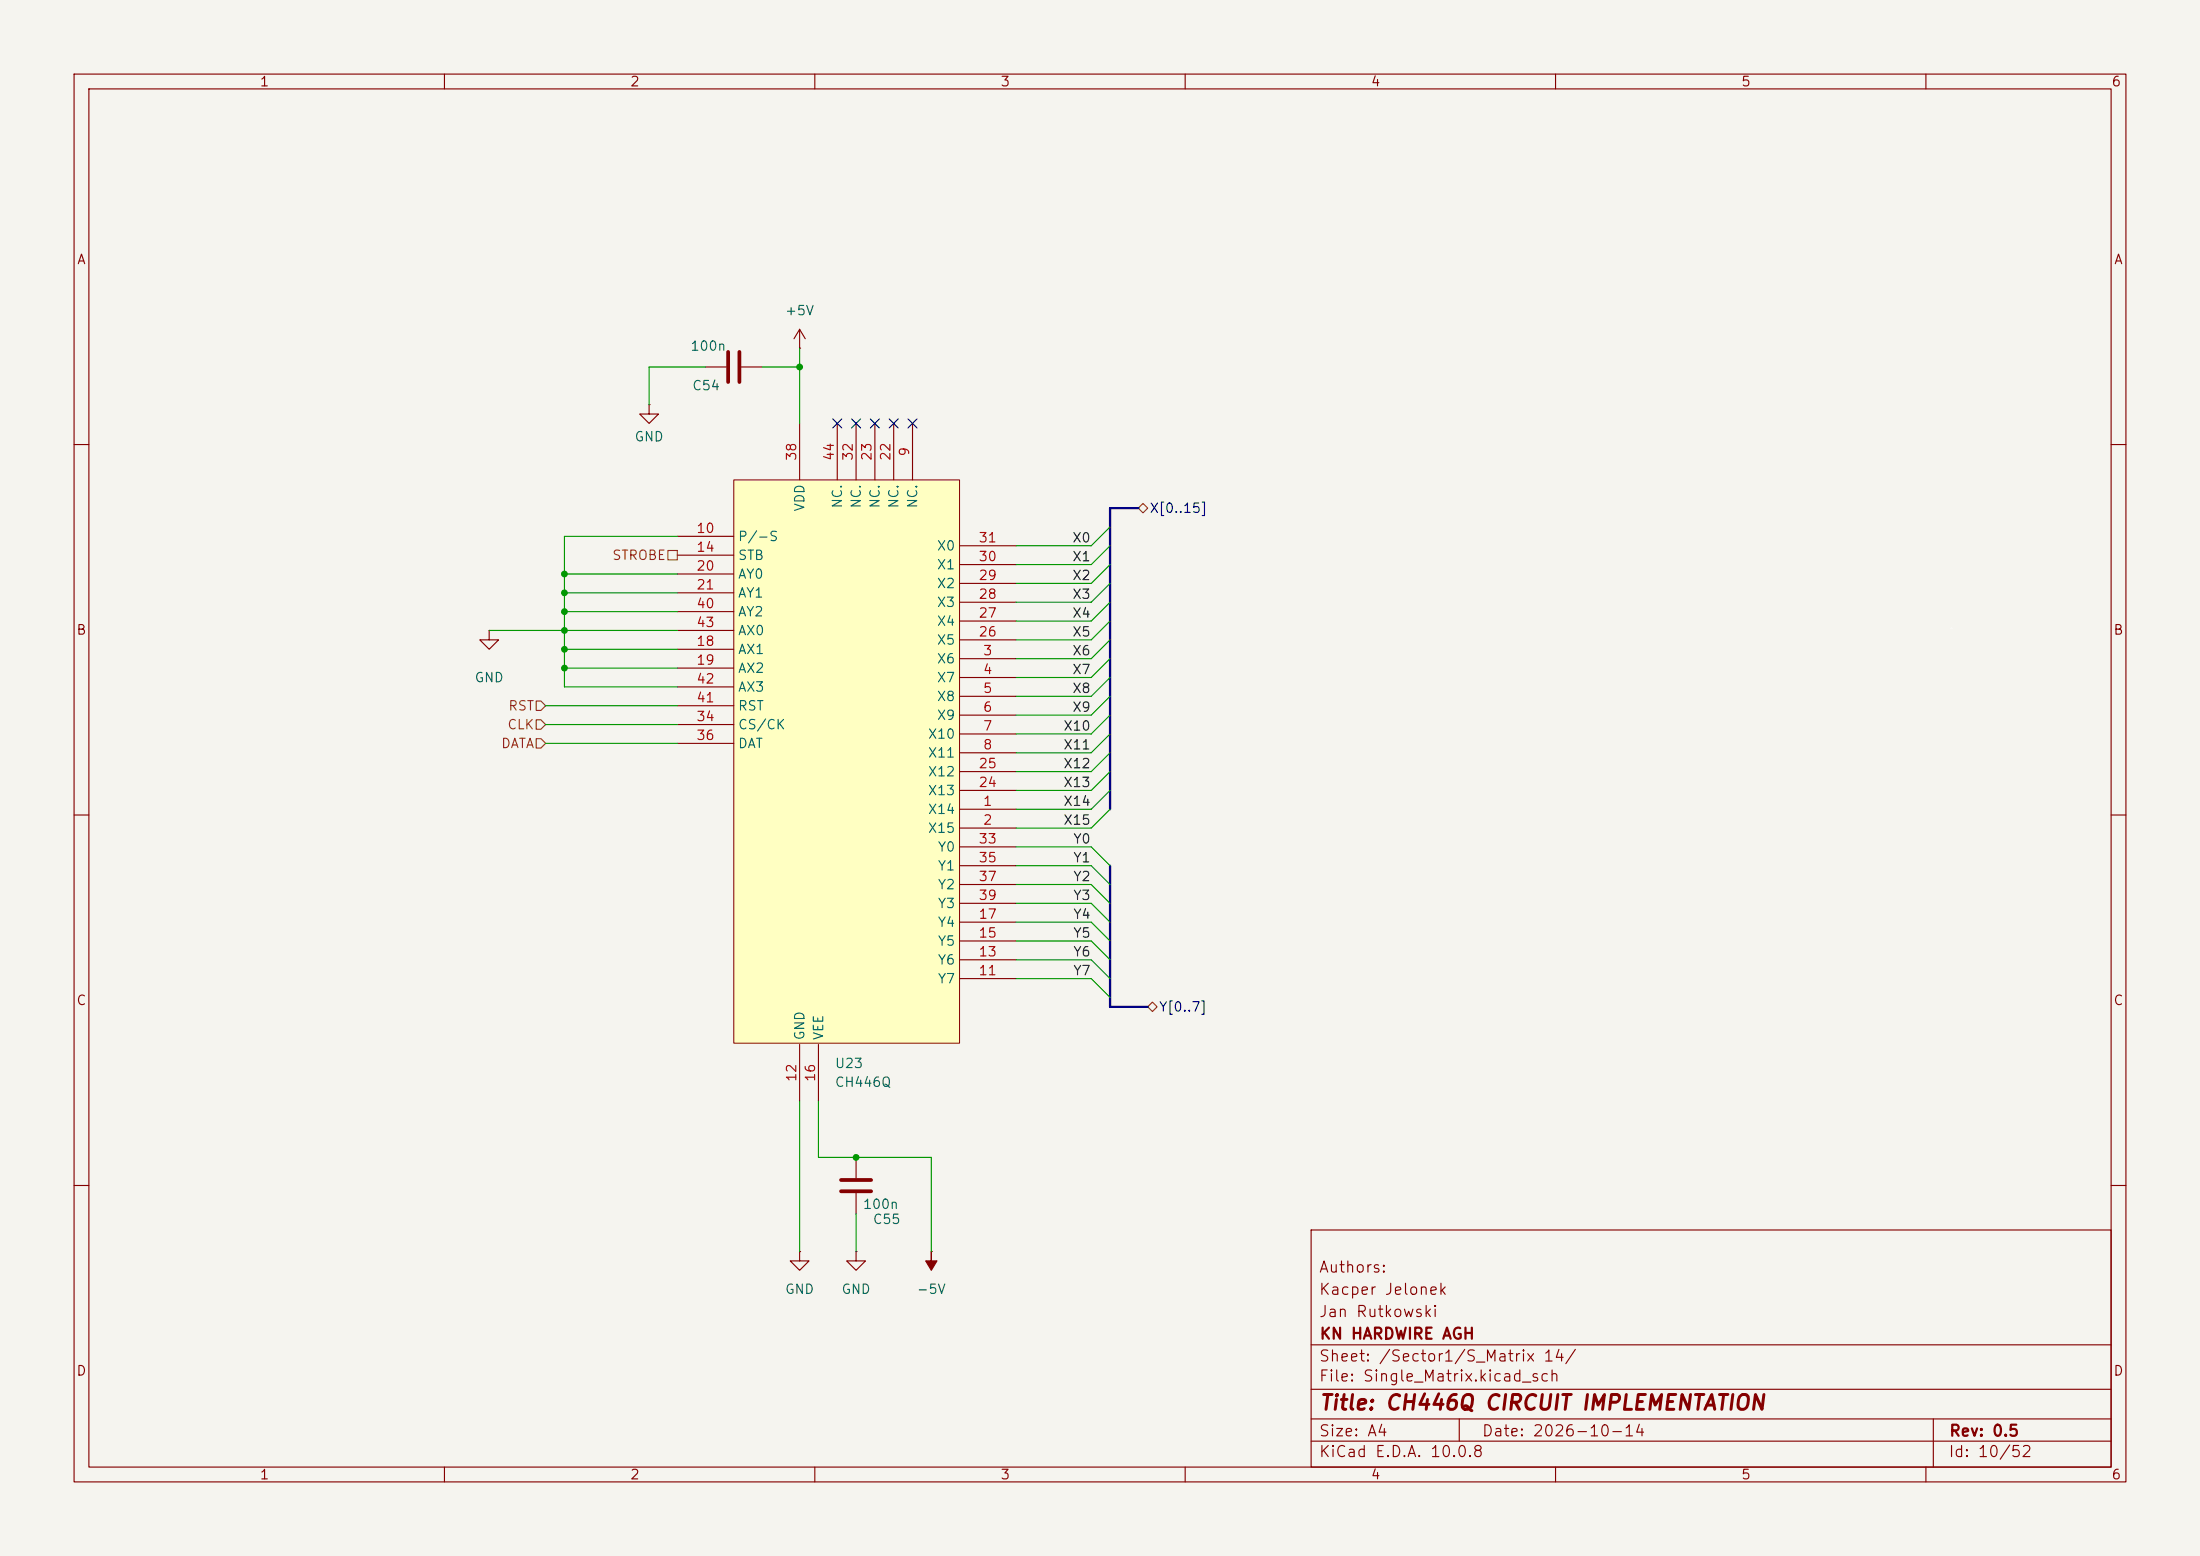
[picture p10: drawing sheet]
<svg xmlns="http://www.w3.org/2000/svg" width="297mm" height="210mm" viewBox="0 0 297 210" stroke-linecap="round" stroke-linejoin="round" font-family="sans-serif">
<path d="M0 0h297v210h-297z" fill="#f5f4ef" stroke="#f5f4ef" stroke-width=".14"/>
<g fill="none" stroke="#840000" stroke-width=".15">
<path d="M10 10h277v190h-277zM12 12h273v186h-273zM60 10v2M110 10v2M160 10v2M210 10v2M260 10v2M87.6 54.6v1.3h1.3l-1.3 1.3-1.2-1.3h1.2M87.6 54.6h.1M95.2 49.5h2.8M100.1 49.5h2.8M107.9 47h.1"/>
<path d="M107.9 44.5l-.7 1.2M107.9 44.5l.8 1.2M107.9 44.5v2.5M10 60h2M285 60h2M66 85.1v1.3h1.3l-1.3 1.2-1.2-1.2h1.2M66 85.1h.1M10 110h2M285 110h2M10 160h2M125.7 168.9h.1M177 166h108v32h-108z"/>
<path d="M285 160h2M60 198v2M110 198v2M160 198v2M177 194.5h108M177 191.5h108M177 187.5h108M177 181.5h108M197 191.5v3M210 198v2M260 198v2M261 191.5v6.5"/>
</g>
<path d="M263.4 84.8h.1" fill="none" stroke="#fff" stroke-width=".14"/>
<path d="M125.7 168.9v1.3h.8l-.8 1.3-.7-1.3h.7z" fill="#840000" stroke="#840000" stroke-width=".15"/>
<path d="M98.3 47.5v4.1M99.8 47.5v4.1" fill="none" stroke="#840000" stroke-width=".51"/>
<path d="M99.1 64.8h30.4v76h-30.4z" fill="#ffffc2"/>
<path d="M99.1 64.8h30.4v76h-30.4z" fill="none" stroke="#800000" stroke-width=".14"/>
<g fill="none" stroke="#840000" stroke-width=".15">
<path d="M107.9 57.2v7.6M113 57.2v7.6M115.6 57.2v7.6M118.1 57.2v7.6M120.6 57.2v7.6M123.2 57.2v7.6M91.4 72.4h7.7M91.4 74.9h7.7M91.4 77.5h7.7M129.5 78.7h7.7M129.5 76.2h7.7M129.5 73.7h7.7"/>
<path d="M91.4 87.6h7.7M91.4 90.2h7.7M91.4 80h7.7M91.4 97.8h7.7M91.4 82.6h7.7M91.4 95.3h7.7M91.4 92.7h7.7M91.4 85.1h7.7M129.5 88.9h7.7M129.5 91.4h7.7M129.5 94h7.7M129.5 96.5h7.7"/>
<path d="M129.5 99.1h7.7M129.5 86.4h7.7M129.5 83.8h7.7M129.5 81.3h7.7M91.4 100.3h7.7M129.5 109.2h7.7M129.5 111.8h7.7M129.5 101.6h7.7M129.5 106.7h7.7M129.5 104.1h7.7M129.5 114.3h7.7M129.5 116.8h7.7"/>
<path d="M129.5 119.4h7.7M129.5 132.1h7.7M129.5 129.5h7.7M129.5 127h7.7M129.5 124.5h7.7M129.5 121.9h7.7M107.9 141v7.6M110.5 141v7.6M115.6 156.2v2.8M107.9 168.9v1.3h1.3l-1.3 1.3-1.2-1.3h1.2M107.9 168.9h.1M115.6 168.9v1.3h1.2l-1.2 1.3-1.3-1.3h1.3"/>
<path d="M115.6 168.9h.1M115.6 161v2.8"/>
</g>
<path d="M113.5 159.3h4.1M113.5 160.8h4.1" fill="none" stroke="#840000" stroke-width=".51"/>
<path d="M90.2 74.3h1.2v1.3h-1.2zM153.7 68.6l.6-.7 .6 .7-.6 .6zM72.4 97.2h.6l.7 .6-.7 .6h-.6zM72.4 99.7h.6l.7 .6-.7 .7h-.6zM72.4 94.6h.6l.7 .7-.7 .6h-.6zM154.9 135.9l.7-.6 .6 .6-.6 .6z" fill="none" stroke="#725600" stroke-width=".15"/>
<path d="M153.7 68.6h-3.8v40.6M149.9 116.8v19.1h5" fill="none" stroke="#000084" stroke-width=".3"/>
<g fill="none" stroke="#009600" stroke-width=".15">
<path d="M95.2 49.5h-7.6v5.1M102.9 49.5h5M107.9 47v10.2M76.2 77.5h15.2M91.4 72.4h-15.2v20.3h15.2M149.9 78.7l-2.6 2.6h-10.1M149.9 73.7l-2.6 2.5h-10.1M149.9 71.1l-2.6 2.6h-10.1M149.9 76.2l-2.6 2.5h-10.1M66 85.1h25.4M73.7 95.3h17.7M73.7 97.8h17.7"/>
<path d="M76.2 82.6h15.2M76.2 80h15.2M76.2 90.2h15.2M76.2 87.6h15.2M149.9 86.4l-2.6 2.5h-10.1M149.9 88.9l-2.6 2.5h-10.1M149.9 91.4l-2.6 2.6h-10.1M149.9 96.5l-2.6 2.6h-10.1M149.9 83.8l-2.6 2.6h-10.1M149.9 81.3l-2.6 2.5h-10.1M149.9 94l-2.6 2.5h-10.1M149.9 99.1l-2.6 2.5h-10.1"/>
<path d="M73.7 100.3h17.7M137.2 119.4h10.1l2.6 2.5M137.2 116.8h10.1l2.6 2.6M137.2 114.3h10.1l2.6 2.5M149.9 101.6l-2.6 2.5h-10.1M149.9 104.1l-2.6 2.6h-10.1M149.9 109.2l-2.6 2.6h-10.1M149.9 106.7l-2.6 2.5h-10.1M137.2 121.9h10.1l2.6 2.6M137.2 132.1h10.1l2.6 2.5M137.2 127h10.1l2.6 2.5M137.2 129.5h10.1l2.6 2.6"/>
<path d="M137.2 124.5h10.1l2.6 2.5M107.9 148.6v20.3M110.5 148.6v7.6h15.2v12.7M115.6 163.8v5.1"/>
</g>
<path d="M112.4 56.5l1.2 1.3M113.6 56.5l-1.2 1.3M115 56.5l1.2 1.3M116.2 56.5l-1.2 1.3M117.5 56.5l1.2 1.3M118.7 56.5l-1.2 1.3M120 56.5l1.3 1.3M121.3 56.5l-1.3 1.3M122.6 56.5l1.2 1.3M123.8 56.5l-1.2 1.3" fill="none" stroke="#000084" stroke-width=".15"/>
<g fill="#009600">
<circle cx="76.2" cy="77.5" r=".46"/>
<circle cx="76.2" cy="80" r=".46"/>
<circle cx="76.2" cy="82.6" r=".46"/>
<circle cx="76.2" cy="85.1" r=".46"/>
<circle cx="76.2" cy="90.2" r=".46"/>
<circle cx="76.2" cy="87.6" r=".46"/>
<circle cx="107.9" cy="49.5" r=".46"/>
<circle cx="115.6" cy="156.2" r=".46"/>
</g>
<text font-size="2" fill="#840000" x="178" y="190.8">Title: CH446Q CIRCUIT IMPLEMENTATION</text>
<g font-size="1.5" fill="#840000">
<text x="178" y="172.1">Authors:</text>
<text x="178" y="178.1">Jan Rutkowski</text>
<text x="178" y="175.1">Kacper Jelonek</text>
<text x="178" y="184.1">Sheet: /Sector1/S_Matrix 14/</text>
<text x="178" y="181.1">KN HARDWIRE AGH</text>
<text x="178" y="186.8">File: Single_Matrix.kicad_sch</text>
<text x="178" y="197">KiCad E.D.A. 10.0.8</text>
<text x="178" y="194.2">Size: A4</text>
<text x="200" y="194.2">Date: 2026-10-14</text>
<text x="263" y="197">Id: 10/52</text>
<text x="263" y="194.2">Rev: 0.5</text>
</g>
<g font-size="1.3" fill="#840000">
<text x="35" y="12">1</text>
<text x="85" y="12">2</text>
<text x="135" y="12">3</text>
<text x="185" y="12">4</text>
<text x="235" y="12">5</text>
<text x="285" y="12">6</text>
<text x="10.3" y="36">A</text>
<text x="285.3" y="36">A</text>
<text x="10.2" y="86">B</text>
<text x="285.2" y="86">B</text>
<text x="10.2" y="136">C</text>
<text x="285.2" y="136">C</text>
<text x="10.2" y="186">D</text>
<text x="285.2" y="186">D</text>
<text x="35" y="200">1</text>
<text x="85" y="200">2</text>
<text x="135" y="200">3</text>
<text x="185" y="200">4</text>
<text x="235" y="200">5</text>
<text x="285" y="200">6</text>
</g>
<g font-size="1.3" fill="#006464">
<text x="93.1" y="47.7">100n</text>
<text x="105.9" y="42.9">+5V</text>
<text x="93.4" y="53">C54</text>
<text x="85.6" y="59.9">GND</text>
<text x="108.9" y="69.1" transform="rotate(-90 108.9 69.1)">VDD</text>
<text x="114" y="68.7" transform="rotate(-90 114 68.7)">NC.</text>
<text x="116.5" y="68.7" transform="rotate(-90 116.5 68.7)">NC.</text>
<text x="119.1" y="68.7" transform="rotate(-90 119.1 68.7)">NC.</text>
<text x="121.6" y="68.7" transform="rotate(-90 121.6 68.7)">NC.</text>
<text x="124.2" y="68.7" transform="rotate(-90 124.2 68.7)">NC.</text>
<text x="99.5" y="73.4">P/-S</text>
<text x="99.5" y="75.9">STB</text>
<text x="126.4" y="77.2">X1</text>
<text x="126.4" y="74.6">X0</text>
<text x="99.5" y="78.4">AY0</text>
<text x="99.5" y="81">AY1</text>
<text x="99.5" y="83.5">AY2</text>
<text x="126.4" y="82.2">X3</text>
<text x="126.4" y="79.7">X2</text>
<text x="99.5" y="88.6">AX1</text>
<text x="99.5" y="86.1">AX0</text>
<text x="126.4" y="89.9">X6</text>
<text x="126.4" y="87.3">X5</text>
<text x="126.4" y="84.8">X4</text>
<text x="64" y="92.4">GND</text>
<text x="99.5" y="91.1">AX2</text>
<text x="99.5" y="93.7">AX3</text>
<text x="126.4" y="92.4">X7</text>
<text x="126.4" y="94.9">X8</text>
<text x="99.5" y="98.8">CS/CK</text>
<text x="99.5" y="101.3">DAT</text>
<text x="99.5" y="96.2">RST</text>
<text x="125.2" y="100">X10</text>
<text x="126.4" y="97.5">X9</text>
<text x="125.2" y="102.6">X11</text>
<text x="125.2" y="107.6">X13</text>
<text x="125.2" y="105.1">X12</text>
<text x="125.2" y="110.2">X14</text>
<text x="125.2" y="112.7">X15</text>
<text x="126.5" y="115.3">Y0</text>
<text x="126.5" y="117.8">Y1</text>
<text x="126.5" y="125.4">Y4</text>
<text x="126.5" y="120.3">Y2</text>
<text x="126.5" y="122.9">Y3</text>
<text x="126.5" y="130.5">Y6</text>
<text x="126.5" y="128">Y5</text>
<text x="126.5" y="133">Y7</text>
<text x="108.9" y="140.5" transform="rotate(-90 108.9 140.5)">GND</text>
<text x="111.5" y="140.5" transform="rotate(-90 111.5 140.5)">VEE</text>
<text x="112.6" y="144.5">U23</text>
<text x="112.6" y="147">CH446Q</text>
<text x="116.4" y="163.5">100n</text>
<text x="117.7" y="165.5">C55</text>
<text x="105.9" y="175">GND</text>
<text x="113.5" y="175">GND</text>
<text x="123.7" y="175">-5V</text>
</g>
<g font-size="1.3" fill="#a90000">
<text x="107.8" y="62.3" transform="rotate(-90 107.8 62.3)">38</text>
<text x="112.9" y="62.3" transform="rotate(-90 112.9 62.3)">44</text>
<text x="115.4" y="62.3" transform="rotate(-90 115.4 62.3)">32</text>
<text x="118" y="62.3" transform="rotate(-90 118 62.3)">23</text>
<text x="120.5" y="62.3" transform="rotate(-90 120.5 62.3)">22</text>
<text x="123.1" y="61.7" transform="rotate(-90 123.1 61.7)">9</text>
<text x="93.9" y="72.3">10</text>
<text x="93.9" y="74.8">14</text>
<text x="93.9" y="77.3">20</text>
<text x="132" y="76.1">30</text>
<text x="132" y="73.5">31</text>
<text x="93.9" y="79.9">21</text>
<text x="93.9" y="82.4">40</text>
<text x="132" y="83.7">27</text>
<text x="132" y="81.1">28</text>
<text x="132" y="78.6">29</text>
<text x="93.9" y="87.5">18</text>
<text x="93.9" y="85">43</text>
<text x="132" y="86.2">26</text>
<text x="132.6" y="88.8">3</text>
<text x="93.9" y="90">19</text>
<text x="93.9" y="95.1">41</text>
<text x="93.9" y="92.6">42</text>
<text x="132.6" y="91.3">4</text>
<text x="132.6" y="93.8">5</text>
<text x="93.9" y="97.7">34</text>
<text x="93.9" y="100.2">36</text>
<text x="132.6" y="96.4">6</text>
<text x="132.6" y="98.9">7</text>
<text x="132.6" y="101.5">8</text>
<text x="132" y="106.5">24</text>
<text x="132" y="104">25</text>
<text x="132.6" y="109.1">1</text>
<text x="132.6" y="111.6">2</text>
<text x="132" y="114.2">33</text>
<text x="132" y="116.7">35</text>
<text x="132" y="119.2">37</text>
<text x="132" y="124.3">17</text>
<text x="132" y="121.8">39</text>
<text x="132" y="131.9">11</text>
<text x="132" y="129.4">13</text>
<text x="132" y="126.9">15</text>
<text x="107.8" y="146.1" transform="rotate(-90 107.8 146.1)">12</text>
<text x="110.4" y="146.1" transform="rotate(-90 110.4 146.1)">16</text>
</g>
<g font-size="1.3" fill="#000084">
<text x="155.1" y="69.5">X[0..15]</text>
<text x="156.4" y="136.9">Y[0..7]</text>
</g>
<g font-size="1.3" fill="#725600">
<text x="82.6" y="75.9">STROBE</text>
<text x="67.6" y="101.3">DATA</text>
<text x="68.4" y="98.8">CLK</text>
<text x="68.5" y="96.2">RST</text>
</g>
<g font-size="1.3" fill="#0f0f0f">
<text x="144.7" y="73.5">X0</text>
<text x="144.7" y="76.1">X1</text>
<text x="144.7" y="83.7">X4</text>
<text x="144.7" y="81.2">X3</text>
<text x="144.7" y="78.6">X2</text>
<text x="144.7" y="88.8">X6</text>
<text x="144.7" y="86.2">X5</text>
<text x="144.7" y="91.3">X7</text>
<text x="144.7" y="93.9">X8</text>
<text x="143.5" y="101.5">X11</text>
<text x="143.5" y="98.9">X10</text>
<text x="144.7" y="96.4">X9</text>
<text x="143.5" y="104">X12</text>
<text x="143.5" y="106.6">X13</text>
<text x="143.5" y="109.1">X14</text>
<text x="143.5" y="111.6">X15</text>
<text x="144.8" y="119.3">Y2</text>
<text x="144.8" y="114.2">Y0</text>
<text x="144.8" y="116.7">Y1</text>
<text x="144.8" y="121.8">Y3</text>
<text x="144.8" y="124.3">Y4</text>
<text x="144.8" y="129.4">Y6</text>
<text x="144.8" y="132">Y7</text>
<text x="144.8" y="126.9">Y5</text>
</g>
</svg>
